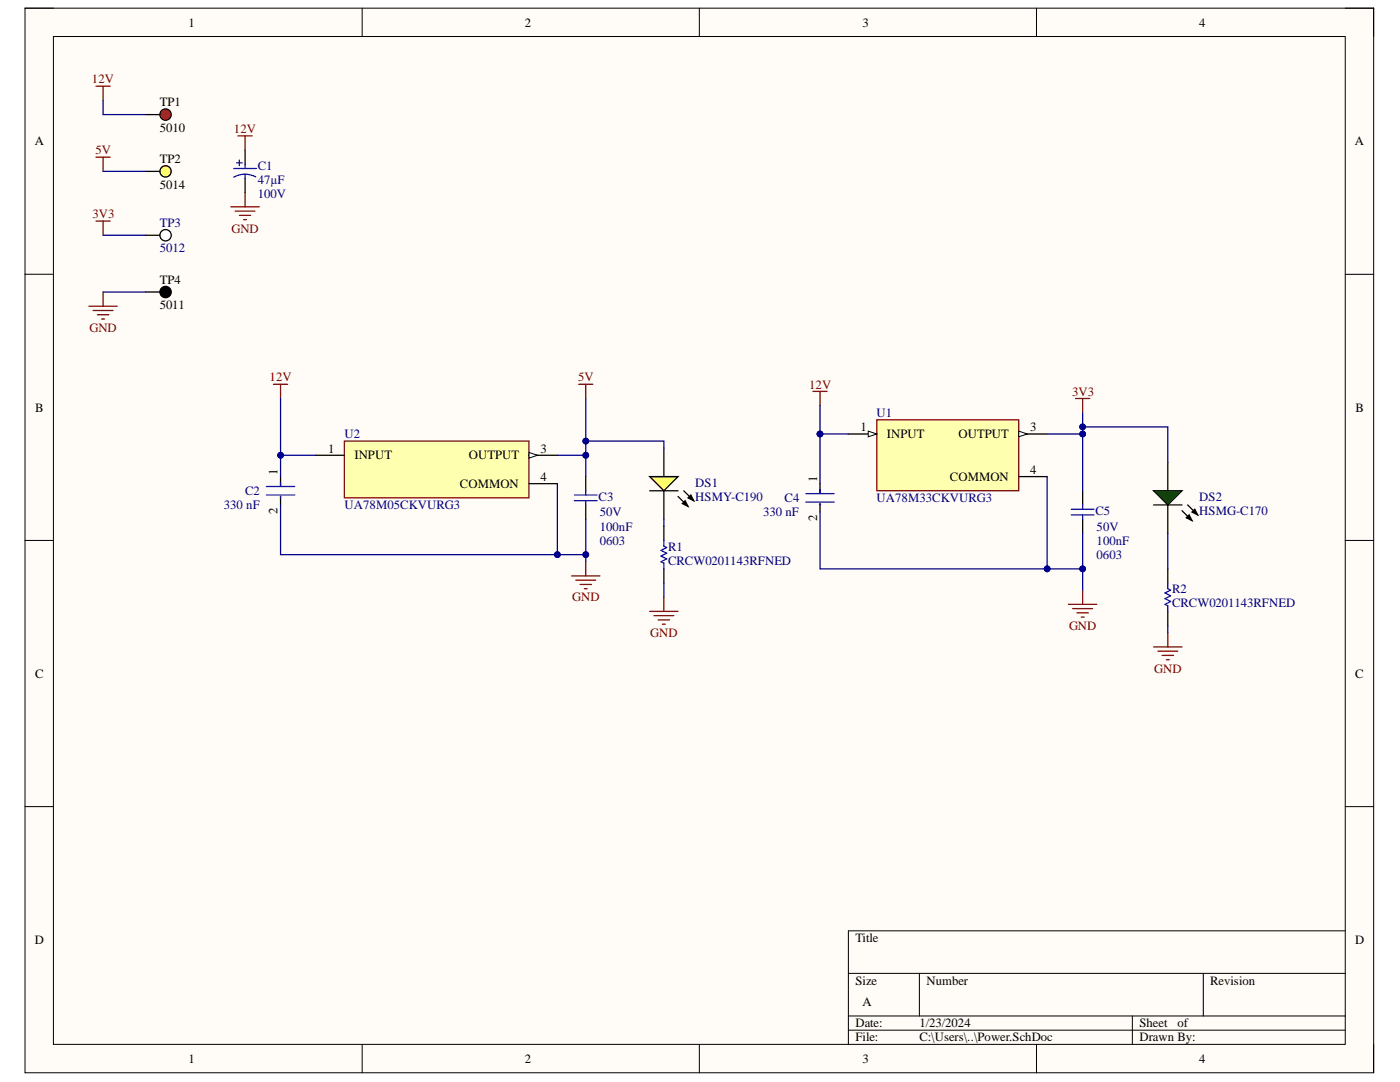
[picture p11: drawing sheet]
<svg xmlns="http://www.w3.org/2000/svg" width="279mm" height="216mm" viewBox="0 0 279 216" stroke-linecap="round" stroke-linejoin="round" font-family="sans-serif">
<path d="M5 1.6h269.1v212.5h-269.1z" fill-rule="evenodd" fill="#fffcf8"/>
<path d="M5 1.6h269.1v212.5h-269.1z" fill="none" stroke="#000" stroke-width=".2"/>
<path d="M10.7 7.3h257.8v201.1h-257.8z" fill-rule="evenodd" fill="#fffcf8"/>
<g fill="none" stroke="#000" stroke-width=".2">
<path d="M5 1.6h5.7M10.7 7.3h257.8v201.1h-257.8zM72.3 1.6v5.7M139.6 1.6v5.7M206.9 1.6v5.7M268.5 1.6h5.6v5.7M5 54.7h5.7M268.5 54.7h5.6M5 107.8h5.7M268.5 107.8h5.6M5 160.9h5.7M268.5 161h5.6"/>
<path d="M169.3 194.2h99.2M183.5 194.2v8.5M240.1 194.2v8.5M268.5 185.7h-99.2v22.7M72.3 208.4v5.7M139.6 208.4v5.7M169.3 202.7h99.2M169.3 205.6h99.2M206.9 208.4v5.7M226 202.7v5.7M274.1 208.4v5.7"/>
</g>
<g fill="none" stroke="#800000" stroke-width=".25">
<path d="M19.2 17.2h2.8M20.6 17.2v2.8M19.2 31.4h2.8M20.6 31.4v2.8M47.5 27.1h2.8M48.9 27.1v2.8M48.9 38.4v2.9M20.6 58.3v2.8M46.1 41.3h5.6M46.9 42.1h4M47.8 43h2.2M48.6 43.8h.6"/>
<path d="M17.7 61.1h5.7M18.6 62h4M19.4 62.8h2.3M20.3 63.7h.6M54.6 76.7h2.8M56 76.7v2.8M115.5 76.7h2.8M116.9 76.7v2.8M162.2 78.1h2.9M163.7 78.1v2.8M214.6 79.5h2.9M216.1 79.5v2.8"/>
<path d="M114.1 114.9h5.6M114.9 115.8h4M115.8 116.6h2.2M116.6 117.5h.6M116.9 112.1v2.8M132.5 119.2v2.8M216.1 117.8v2.8M129.7 122h5.6M130.5 122.9h4M131.4 123.7h2.2M132.2 124.5h.6M213.2 120.6h5.7"/>
<path d="M214.1 121.4h3.9M214.9 122.3h2.3M215.8 123.1h.6M230.2 129.1h5.7M231.1 129.9h3.9M231.9 130.8h2.3M232.8 131.6h.5M233.1 126.3v2.8"/>
</g>
<g fill="none" stroke="#000" stroke-width=".25">
<path d="M48.9 29.9v2.9M48.9 35.6v2.8M29.1 58.3h2.8M116.9 95.1v2.8M216.1 97.9v2.9M116.9 100.8v2.8M216.1 103.6v2.8"/>
<circle cx="33" cy="58.3" r="1.13"/>
</g>
<g fill="none" stroke="#00f" stroke-width=".25">
<path d="M46.6 33.6h4.6M47.2 32.5h1.1M47.8 31.9v1.2M48.9 34.8l1.3 .2 .8 .3M48.9 34.8l-.9 .1-1.3 .5M48.9 32.8v.8M48.9 34.8v.8M114.6 98.8h4.6M114.6 99.9h4.6M116.9 97.9v.9M116.9 99.9v.9M213.8 101.6h4.5"/>
<path d="M213.8 102.7h4.5M216.1 100.8v.8M216.1 102.7v.9"/>
</g>
<circle cx="33" cy="58.3" r="1.13" fill="#000"/>
<circle cx="33" cy="46.9" r="1.13" fill="#fff"/>
<g fill="none" stroke="#000" stroke-width=".25">
<path d="M29.1 46.9h2.8"/>
<circle cx="33" cy="46.9" r="1.13"/>
</g>
<path d="M19.2 44.1h2.8M20.6 44.1v2.8" fill="none" stroke="#800000" stroke-width=".25"/>
<circle cx="33" cy="34.2" r="1.13" fill="#fe0"/>
<g fill="none" stroke="#000" stroke-width=".25">
<path d="M29.1 34.2h2.8"/>
<circle cx="33" cy="34.2" r="1.13"/>
</g>
<circle cx="33" cy="22.9" r="1.13" fill="#ee0e22"/>
<g fill="none" stroke="#000" stroke-width=".25">
<path d="M29.1 22.9h2.8"/>
<circle cx="33" cy="22.9" r="1.13"/>
</g>
<path d="M175 83.8h28.3v14.1h-28.3z" fill-rule="evenodd" fill="#ffffb0"/>
<path d="M175 83.8h28.3v14.1h-28.3z" fill="none" stroke="#800000" stroke-width=".25"/>
<path d="M169.3 86.6h5.7M203.3 95.1h5.7" fill="none" stroke="#000" stroke-width=".25"/>
<path d="M173.3 86l1.7 .6-1.7 .6z" fill="#f8fcff"/>
<path d="M173.3 86l1.7 .6-1.7 .6z" fill="none" stroke="#000" stroke-width=".2"/>
<path d="M203.3 86.6h5.7" fill="none" stroke="#000" stroke-width=".25"/>
<path d="M203.3 86l1.7 .6-1.7 .6z" fill="#f8fcff"/>
<path d="M203.3 86l1.7 .6-1.7 .6z" fill="none" stroke="#000" stroke-width=".2"/>
<path d="M68.7 88h36.9v11.3h-36.9z" fill-rule="evenodd" fill="#ffffb0"/>
<path d="M68.7 88h36.9v11.3h-36.9z" fill="none" stroke="#800000" stroke-width=".25"/>
<path d="M63.1 90.8h5.6M105.6 90.8h5.6" fill="none" stroke="#000" stroke-width=".25"/>
<path d="M105.6 90.3l1.7 .5-1.7 .6z" fill="#f8fcff"/>
<path d="M105.6 90.3l1.7 .5-1.7 .6z" fill="none" stroke="#000" stroke-width=".2"/>
<path d="M56 95.1v2M56 99.1v1.7M105.6 96.5h5.6M132.5 89.4v5.7M132.5 97.9v5.7" fill="none" stroke="#000" stroke-width=".25"/>
<path d="M53.2 97.1h5.6M53.2 98.8h5.6M56 96.2v.9M56 99.1v.2" fill="none" stroke="#00f" stroke-width=".25"/>
<path d="M129.7 95.1h5.6l-2.8 2.8z" fill="#ff0"/>
<path d="M129.7 95.1h5.6l-2.8 2.8zM129.7 97.9h5.6M135.3 99.1l2 1.9M136.5 97.9l1.9 2M137.3 99.3l.6-.5 .5 1.1zM233.1 92.3v5.6M136.2 100.5l.5-.6 .6 1.1zM233.1 100.8v5.6" fill="none" stroke="#000" stroke-width=".25"/>
<path d="M137.3 99.3l.6-.5 .5 1.1zM136.2 100.5l.5-.6 .6 1.1z" fill="#000"/>
<path d="M230.2 97.9h5.7l-2.8 2.9z" fill="#00bf00"/>
<path d="M230.2 97.9h5.7l-2.8 2.9zM230.2 100.8h5.7M235.9 101.9l2 2M237 100.8l2 1.9M237.3 102.7l.6 1.2-1.1-.6zM237.9 102.2l.5-.6 .6 1.1z" fill="none" stroke="#000" stroke-width=".25"/>
<path d="M237.3 102.7l.6 1.2-1.1-.6zM237.9 102.2l.5-.6 .6 1.1z" fill="#000"/>
<path d="M163.7 80.9v5.7" fill="none" stroke="#000080" stroke-width=".25"/>
<circle cx="163.6" cy="86.6" r=".57" fill="#000080"/>
<circle cx="163.6" cy="86.6" r=".57" fill="none" stroke="#000080" stroke-width=".2"/>
<path d="M163.7 86.6v9.9M132.5 103.6v1.4M132.5 116.3v2.9M233.1 124.8v1.5" fill="none" stroke="#000080" stroke-width=".25"/>
<circle cx="163.6" cy="86.6" r=".57" fill="#000080"/>
<circle cx="163.6" cy="86.6" r=".57" fill="none" stroke="#000080" stroke-width=".2"/>
<path d="M116.9 88h15.6v1.4" fill="none" stroke="#000080" stroke-width=".25"/>
<circle cx="116.9" cy="88" r=".57" fill="#000080"/>
<circle cx="116.9" cy="88" r=".57" fill="none" stroke="#000080" stroke-width=".2"/>
<path d="M20.6 20v2.9h8.5M20.6 34.2h8.5M20.6 58.3h8.5M20.6 46.9h8.5M216.1 82.3v15.6" fill="none" stroke="#000080" stroke-width=".25"/>
<circle cx="216.1" cy="85.2" r=".57" fill="#000080"/>
<circle cx="216.1" cy="85.2" r=".57" fill="none" stroke="#000080" stroke-width=".2"/>
<circle cx="216.1" cy="86.6" r=".57" fill="#000080"/>
<circle cx="216.1" cy="86.6" r=".57" fill="none" stroke="#000080" stroke-width=".2"/>
<path d="M163.7 86.6h5.6" fill="none" stroke="#000080" stroke-width=".25"/>
<circle cx="163.6" cy="86.6" r=".57" fill="#000080"/>
<circle cx="163.6" cy="86.6" r=".57" fill="none" stroke="#000080" stroke-width=".2"/>
<path d="M209 86.6h7.1" fill="none" stroke="#000080" stroke-width=".25"/>
<circle cx="216.1" cy="86.6" r=".57" fill="#000080"/>
<circle cx="216.1" cy="86.6" r=".57" fill="none" stroke="#000080" stroke-width=".2"/>
<path d="M116.9 79.5v15.6" fill="none" stroke="#000080" stroke-width=".25"/>
<circle cx="116.9" cy="88" r=".57" fill="#000080"/>
<circle cx="116.9" cy="88" r=".57" fill="none" stroke="#000080" stroke-width=".2"/>
<circle cx="116.9" cy="90.8" r=".57" fill="#000080"/>
<circle cx="116.9" cy="90.8" r=".57" fill="none" stroke="#000080" stroke-width=".2"/>
<path d="M56 90.8h7.1" fill="none" stroke="#000080" stroke-width=".25"/>
<circle cx="56" cy="90.8" r=".57" fill="#000080"/>
<circle cx="56" cy="90.8" r=".57" fill="none" stroke="#000080" stroke-width=".2"/>
<path d="M111.2 90.8h5.7" fill="none" stroke="#000080" stroke-width=".25"/>
<circle cx="116.9" cy="90.8" r=".57" fill="#000080"/>
<circle cx="116.9" cy="90.8" r=".57" fill="none" stroke="#000080" stroke-width=".2"/>
<path d="M111.2 96.5v14.2" fill="none" stroke="#000080" stroke-width=".25"/>
<circle cx="111.2" cy="110.7" r=".57" fill="#000080"/>
<circle cx="111.2" cy="110.7" r=".57" fill="none" stroke="#000080" stroke-width=".2"/>
<path d="M209 113.5h7.1" fill="none" stroke="#000080" stroke-width=".25"/>
<circle cx="209" cy="113.5" r=".57" fill="#000080"/>
<circle cx="209" cy="113.5" r=".57" fill="none" stroke="#000080" stroke-width=".2"/>
<circle cx="216.1" cy="113.5" r=".57" fill="#000080"/>
<circle cx="216.1" cy="113.5" r=".57" fill="none" stroke="#000080" stroke-width=".2"/>
<path d="M216.1 106.4v11.4" fill="none" stroke="#000080" stroke-width=".25"/>
<circle cx="216.1" cy="113.5" r=".57" fill="#000080"/>
<circle cx="216.1" cy="113.5" r=".57" fill="none" stroke="#000080" stroke-width=".2"/>
<path d="M56 79.5v15.6" fill="none" stroke="#000080" stroke-width=".25"/>
<circle cx="56" cy="90.8" r=".57" fill="#000080"/>
<circle cx="56" cy="90.8" r=".57" fill="none" stroke="#000080" stroke-width=".2"/>
<path d="M216.1 85.2h17v7.1" fill="none" stroke="#000080" stroke-width=".25"/>
<circle cx="216.1" cy="85.2" r=".57" fill="#000080"/>
<circle cx="216.1" cy="85.2" r=".57" fill="none" stroke="#000080" stroke-width=".2"/>
<path d="M209 95.1v18.4h-45.3v-11.3M233.1 106.4v7.1" fill="none" stroke="#000080" stroke-width=".25"/>
<path d="M163.7 96.5v2M132.5 105v2.8M132.5 113.5v2.8M163.7 100.5v1.7M233.1 113.5v2.8M233.1 122v2.8" fill="none" stroke="#000" stroke-width=".25"/>
<path d="M160.8 98.5h5.7M163.7 97.6v.9M132.5 107.8v1.2l.6 .3-1.2 .5 1.2 .6-1.2 .6 1.2 .5-1.2 .6 .6 .3v1.1M160.8 100.2h5.7M163.7 100.5v.3M233.1 116.3v1.2l.5 .3-1.1 .5 1.1 .6-1.1 .6 1.1 .5-1.1 .6 .6 .3v1.1" fill="none" stroke="#00f" stroke-width=".25"/>
<circle cx="209" cy="113.5" r=".57" fill="#000080"/>
<circle cx="209" cy="113.5" r=".57" fill="none" stroke="#000080" stroke-width=".2"/>
<path d="M116.9 110.7v1.4" fill="none" stroke="#000080" stroke-width=".25"/>
<circle cx="116.9" cy="110.7" r=".57" fill="#000080"/>
<circle cx="116.9" cy="110.7" r=".57" fill="none" stroke="#000080" stroke-width=".2"/>
<path d="M56 100.8v9.9h60.9v-7.1" fill="none" stroke="#000080" stroke-width=".25"/>
<circle cx="111.2" cy="110.7" r=".57" fill="#000080"/>
<circle cx="111.2" cy="110.7" r=".57" fill="none" stroke="#000080" stroke-width=".2"/>
<circle cx="116.9" cy="110.7" r=".57" fill="#000080"/>
<circle cx="116.9" cy="110.7" r=".57" fill="none" stroke="#000080" stroke-width=".2"/>
<g font-size="2.5">
<text x="37.6" y="5.3">1</text>
<text x="104.7" y="5.3">2</text>
<text x="172.2" y="5.3">3</text>
<text x="239.3" y="5.3">4</text>
<text x="31.9" y="21.1">TP1</text>
<text x="6.9" y="29">A</text>
<text x="31.9" y="26.3">5010</text>
<text x="270.4" y="29">A</text>
<text x="31.9" y="32.5">TP2</text>
<text x="31.9" y="37.6">5014</text>
<text x="31.9" y="56.6">TP4</text>
<text x="31.9" y="61.6">5011</text>
<text x="7" y="82.1">B</text>
<text x="270.5" y="82.1">B</text>
<text x="171.7" y="86">1</text>
<text x="177" y="87.4">INPUT</text>
<text x="191.3" y="87.4">OUTPUT</text>
<text x="205.6" y="86">3</text>
<text x="55.4" y="94.8" transform="rotate(-90 55.4 94.8)">1</text>
<text x="65.5" y="90.3">1</text>
<text x="70.7" y="91.7">INPUT</text>
<text x="93.6" y="91.7">OUTPUT</text>
<text x="107.9" y="90.3">3</text>
<text x="107.9" y="96">4</text>
<text x="189.6" y="96">COMMON</text>
<text x="205.6" y="94.5">4</text>
<text x="91.8" y="97.3">COMMON</text>
<text x="163.1" y="96.2" transform="rotate(-90 163.1 96.2)">1</text>
<text x="55.4" y="102.5" transform="rotate(-90 55.4 102.5)">2</text>
<text x="163.1" y="103.9" transform="rotate(-90 163.1 103.9)">2</text>
<text x="7" y="135.2">C</text>
<text x="270.5" y="135.2">C</text>
<text x="6.9" y="188.3">D</text>
<text x="170.7" y="188">Title</text>
<text x="270.5" y="188.3">D</text>
<text x="170.7" y="196.5">Size</text>
<text x="184.9" y="196.5">Number</text>
<text x="241.5" y="196.5">Revision</text>
<text x="172.2" y="200.8">A</text>
<text x="170.7" y="205">Date:</text>
<text x="170.7" y="207.8">File:</text>
<text x="183.5" y="205">1/23/2024</text>
<text x="183.5" y="207.8">C:\Users\..\Power.SchDoc</text>
<text x="227.4" y="205">Sheet</text>
<text x="227.4" y="207.8">Drawn By:</text>
<text x="235" y="205">of</text>
<text x="37.6" y="212.1">1</text>
<text x="104.7" y="212.1">2</text>
<text x="172.2" y="212.1">3</text>
<text x="239.3" y="212.1">4</text>
</g>
<g font-size="2.5" fill="#800000">
<text x="18.4" y="16.7">12V</text>
<text x="46.7" y="26.5">12V</text>
<text x="19" y="30.8">5V</text>
<text x="18.4" y="43.5">3V3</text>
<text x="46.2" y="46.4">GND</text>
<text x="17.9" y="66.2">GND</text>
<text x="53.8" y="76.1">12V</text>
<text x="115.4" y="76.1">5V</text>
<text x="161.5" y="77.5">12V</text>
<text x="214" y="79">3V3</text>
<text x="114.2" y="120">GND</text>
<text x="213.4" y="125.7">GND</text>
<text x="129.8" y="127.1">GND</text>
<text x="230.4" y="134.2">GND</text>
</g>
<g font-size="2.5" fill="#000080">
<text x="51.4" y="33.9">C1</text>
<text x="51.4" y="36.8">47µF</text>
<text x="51.4" y="39.6">100V</text>
<text x="31.9" y="45.2">TP3</text>
<text x="31.9" y="50.3">5012</text>
<text x="175" y="83.2">U1</text>
<text x="68.8" y="87.4">U2</text>
<text x="44.7" y="101.7">330 nF</text>
<text x="48.9" y="98.8">C2</text>
<text x="68.8" y="101.7">UA78M05CKVURG3</text>
<text x="119.5" y="99.9">C3</text>
<text x="138.7" y="97.1">DS1</text>
<text x="138.7" y="99.9">HSMY-C190</text>
<text x="156.6" y="100.2">C4</text>
<text x="175" y="100.2">UA78M33CKVURG3</text>
<text x="239.3" y="99.9">DS2</text>
<text x="119.7" y="105.9">100nF</text>
<text x="119.7" y="103">50V</text>
<text x="152.3" y="103">330 nF</text>
<text x="218.6" y="102.8">C5</text>
<text x="218.9" y="105.9">50V</text>
<text x="239.3" y="102.8">HSMG-C170</text>
<text x="119.7" y="108.7">0603</text>
<text x="133.3" y="109.9">R1</text>
<text x="133.3" y="112.6">CRCW0201143RFNED</text>
<text x="218.9" y="111.6">0603</text>
<text x="218.9" y="108.7">100nF</text>
<text x="233.9" y="118.3">R2</text>
<text x="233.9" y="121.2">CRCW0201143RFNED</text>
</g>
</svg>
